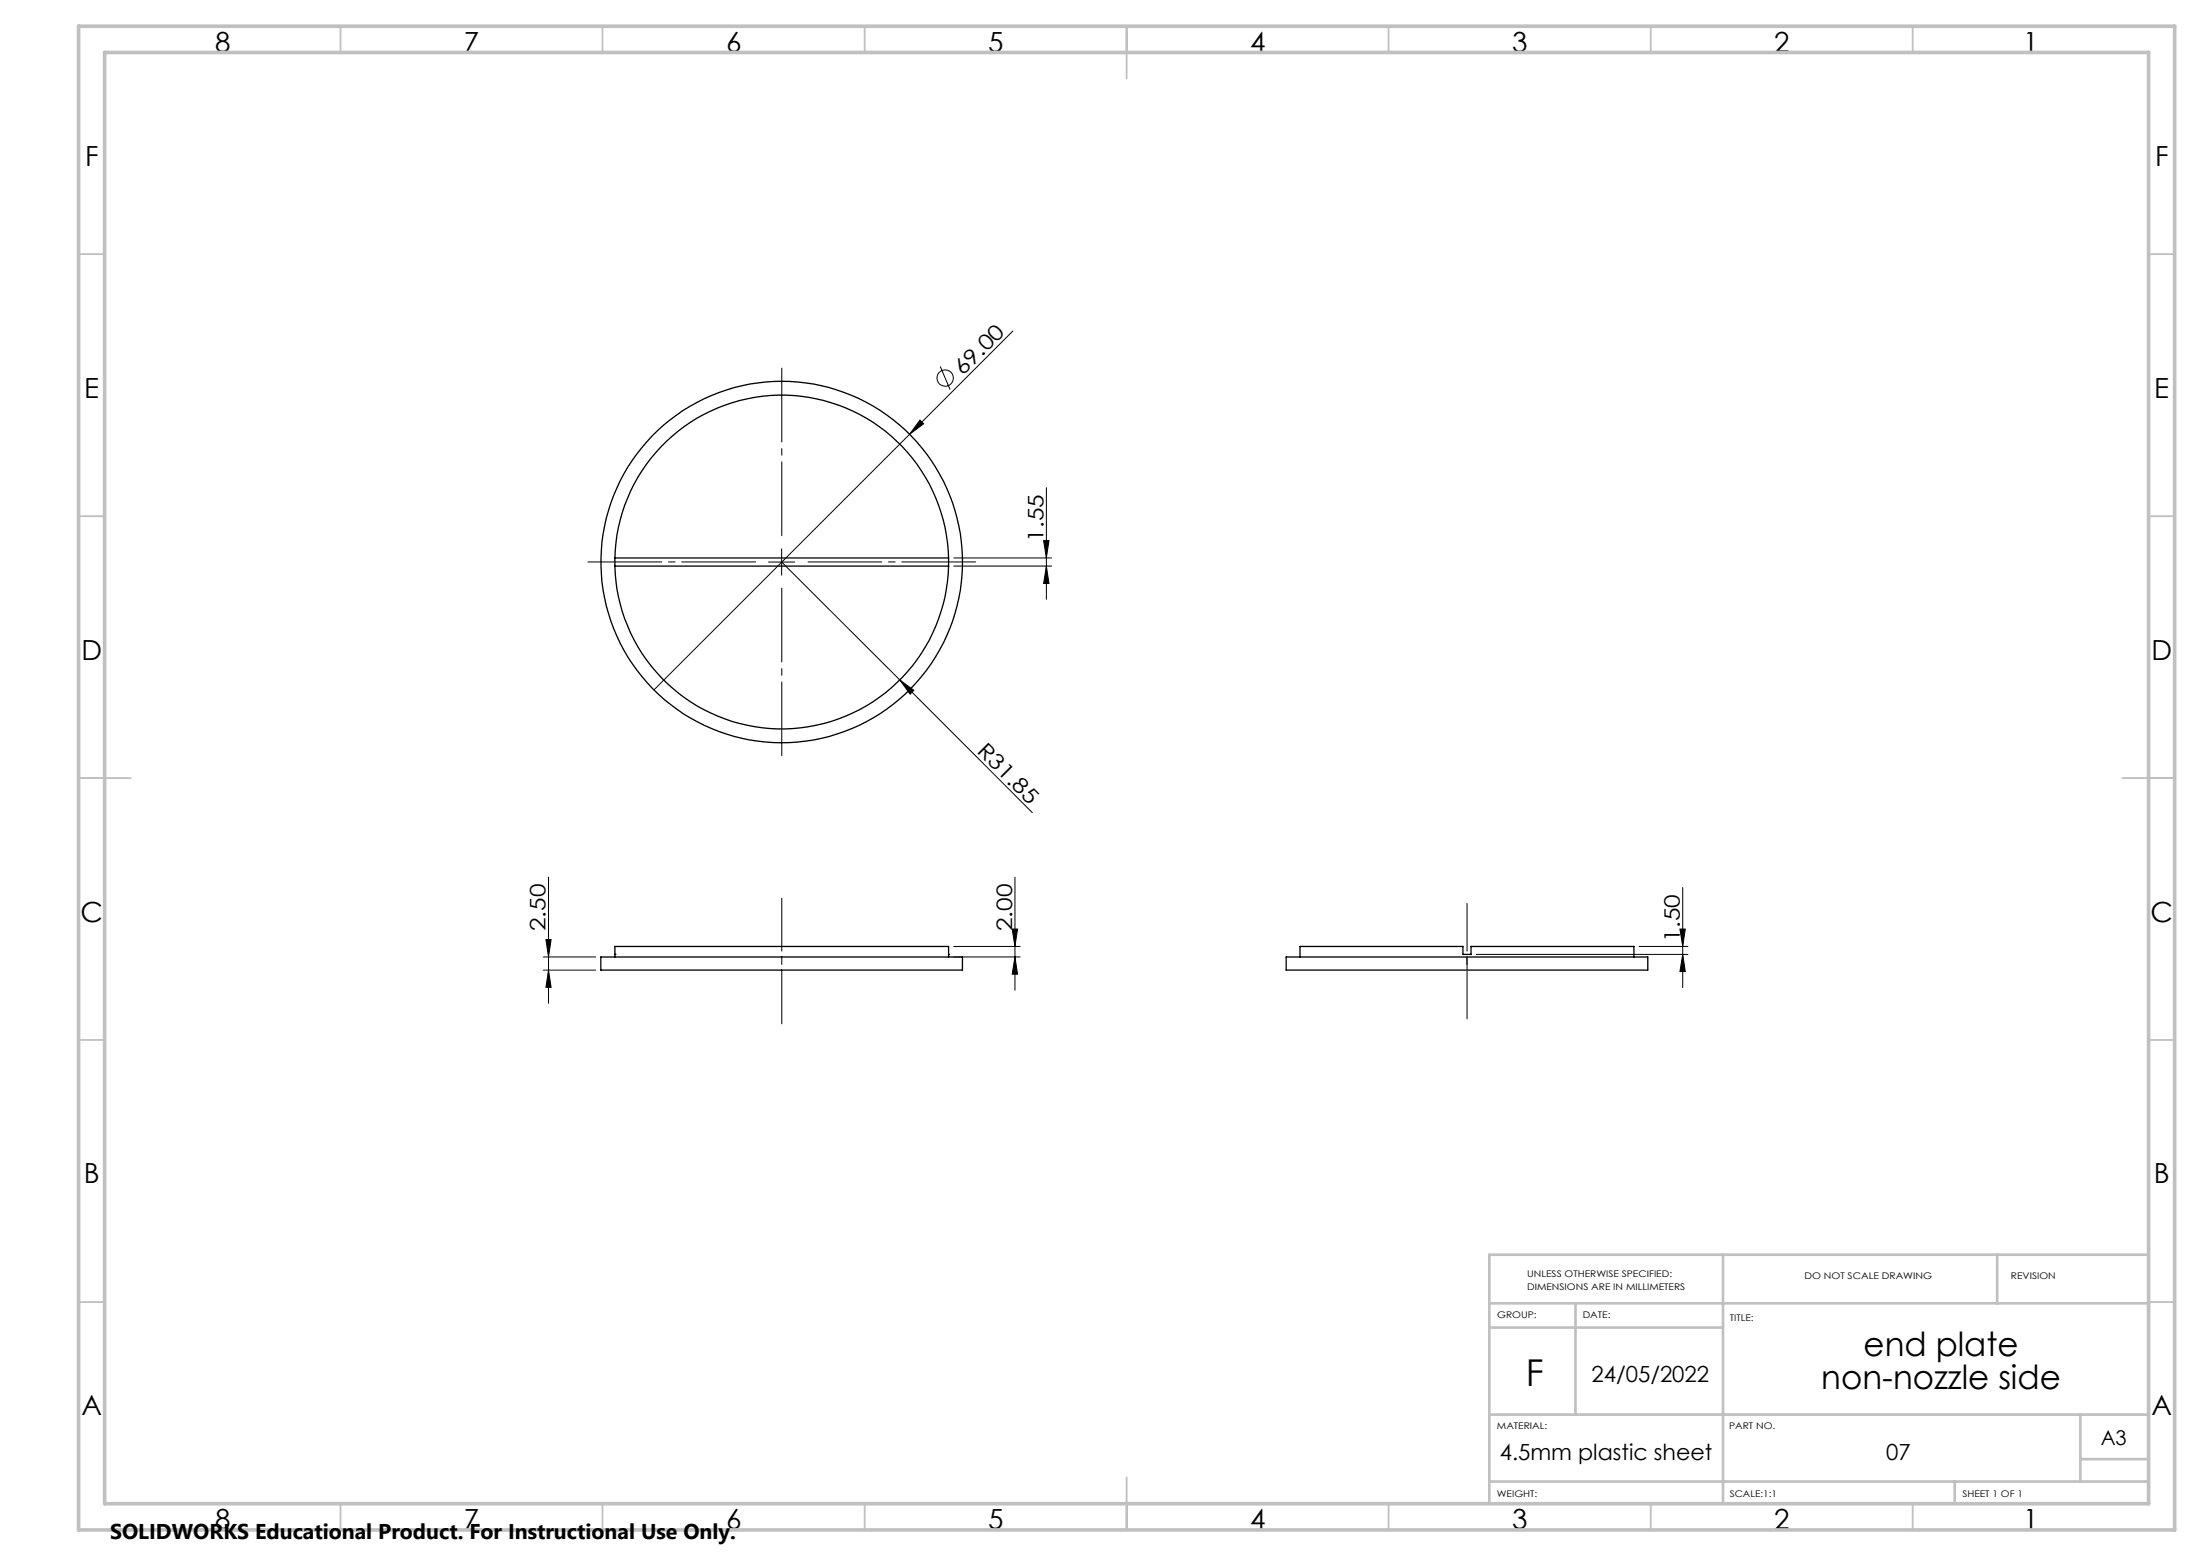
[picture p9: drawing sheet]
<svg xmlns="http://www.w3.org/2000/svg" width="420mm" height="297mm" viewBox="0 0 420 297" stroke-linecap="round" stroke-linejoin="round" font-family="sans-serif">
<g fill="none" stroke="#000" stroke-width=".19">
<path d="M179.4 70l1.9 4.4M193.3 63.2l-68.5 68.5M175.5 80.2l.7 .7-2.6 2zM199.7 93.1v21.3M146.6 107.3h5.1M149.2 104.8v5M149.2 107.3l22.5 22.5M182 106.5h18.7M182 108.1h18.7M199.1 103.2h1.1l-.5 3.3zM199.7 108.1l.5 3.3h-1.1zM171.7 129.8l2.7 2-.7 .7z"/>
<path d="M171.7 129.8l25.3 25.3M104.2 179.3h1l-.5 3.4zM104.7 167.4v24.1M193.1 177.3h1.1l-.5 3.4zM193.7 167.4v21.6M320.6 177.3h1l-.5 3.4zM321.1 169.4v19.1M103.7 182.7h10M103.7 185.2h10M104.7 185.2l.5 3.3h-1zM182 180.7h12.7M182 182.7h12.7"/>
<path d="M193.7 182.7l.5 3.2h-1.1zM281.7 182.2h40.4M312.8 180.7h9.3M321.1 182.2l.5 3.3h-1z"/>
<circle cx="180.4" cy="72.2" r="1.57"/>
</g>
<path d="M149.2 171.4v24" fill="none" stroke="#000" stroke-width=".19" stroke-dasharray="15.2 1.3 1.3 1.3" stroke-dashoffset="5.1"/>
<path d="M144.2 107.3h-32M149.2 102.3v-32M149.2 112.3v32M154.2 107.3h32" fill="none" stroke="#000" stroke-width=".19" stroke-dasharray="15.2 1.3 1.3 1.3" stroke-dashoffset="1.1"/>
<path d="M279.9 172.4v22.1" fill="none" stroke="#000" stroke-width=".19" stroke-dasharray="15.2 1.3 1.3 1.3" stroke-dashoffset="6.1"/>
<path d="M279.9 185.1v-2.5" fill="none" stroke="#000" stroke-width=".19" stroke-dasharray="15.2 1.3 1.3 1.3"/>
<g fill="none" stroke="#c0c0c0" stroke-width=".35">
<path d="M65 5v5M115 5v5M165 5v5M215 5v10M265 5v5M315 5v5M365 5v5M15 48.5h5M410 48.5h5M15 98.5h5M410 98.5h5M15 148.5h10"/>
<path d="M405 148.5h10M15 198.5h5M410 198.5h5M15 248.5h5M410 248.5h5M65 287v5M115 287v5M165 287v5M215 282v10M265 287v5M315 287v5M365 287v5"/>
</g>
<path d="M328.8 239.5v47.5M381.1 239.5v9.3M410 239.5h-125.8v47.5M284.2 248.8h125.8M284.2 253.4h44.6M300.6 248.8v21.2M284.6 270h125.4M397 270v12.8M397 278.5h13M284.2 282.8h125.8M373 282.8v4.2" fill="none" stroke="#c0c0c0" stroke-width=".5"/>
<path d="M15 5h400v287h-400zM20 10h390v277h-390z" fill="none" stroke="#c0c0c0" stroke-width=".7"/>
<g fill="#000">
<path d="M175.5 80.2l.7 .7-2.6 2zM171.7 129.8l2.7 2-.7 .7z"/>
<path d="M104.2 179.3h1l-.5 3.4zM104.7 185.2l.5 3.3h-1zM193.1 177.3h1.1l-.5 3.4zM193.7 182.7l.5 3.2h-1.1zM199.1 103.2h1.1l-.5 3.3zM199.7 108.1l.5 3.3h-1.1zM320.6 177.3h1l-.5 3.4zM321.1 182.2l.5 3.3h-1z"/>
</g>
<g fill="none" stroke="#000" stroke-width=".25">
<path d="M117.3 106.5a31.8 31.8 0 0 1 31.9-31.1 31.8 31.8 0 0 1 31.8 31.1M117.3 108.1a31.8 31.8 0 0 0 31.9 31 31.8 31.8 0 0 0 31.8-31M117.3 106.5v1.6M117.3 106.5h63.7M117.3 108.1h63.7M181 106.5v1.6M114.7 182.7h69v2.5h-69zM117.3 182.2h.1M117.3 182.7v-2h63.7v2M181 182.2h.1M245.4 182.7h69v2.5h-69zM248.1 182.7v-2h31.1v1.5h1.5v-1.5h31.1v2"/>
<circle cx="149.1" cy="107.3" r="34.5"/>
</g>
<text font-size="7.1" x="291.2" y="264.6">F</text>
<g font-size="6.3">
<text x="355.6" y="258.7">end plate</text>
<text x="347.5" y="265.1">non-nozzle side</text>
</g>
<g font-size="5.3">
<text x="41" y="9.9">8</text>
<text x="88.5" y="9.9">7</text>
<text x="138.5" y="9.9">6</text>
<text x="188.5" y="9.9">5</text>
<text x="238.5" y="9.9">4</text>
<text x="288.5" y="9.9">3</text>
<text x="338.5" y="9.9">2</text>
<text x="386" y="9.9">1</text>
<text x="16.2" y="31.7">F</text>
<text x="411.2" y="31.7">F</text>
<text x="16.1" y="75.9">E</text>
<text x="411.1" y="75.9">E</text>
<text x="15.5" y="125.9">D</text>
<text x="410.5" y="125.9">D</text>
<text x="15.4" y="175.9">C</text>
<text x="410.4" y="175.9">C</text>
<text x="16" y="225.9">B</text>
<text x="411" y="225.9">B</text>
<text x="15.5" y="270.2">A</text>
<text x="410.5" y="270.2">A</text>
<text x="41" y="291.9">8</text>
<text x="88.5" y="291.9">7</text>
<text x="138.5" y="291.9">6</text>
<text x="188.5" y="291.9">5</text>
<text x="238.5" y="291.9">4</text>
<text x="288.5" y="291.9">3</text>
<text x="338.5" y="291.9">2</text>
<text x="386" y="291.9">1</text>
</g>
<g font-size="4.2">
<text x="303.7" y="263.7">24/05/2022</text>
<text x="286.2" y="278.6">4.5mm plastic sheet</text>
<text x="359.9" y="278.6">07</text>
</g>
<g font-size="4.1">
<text x="183.7" y="71.8" transform="rotate(-45 183.7 71.8)">69.00</text>
<text x="199.1" y="103.4" transform="rotate(-90 199.1 103.4)">1.55</text>
<text x="186.3" y="143.5" transform="rotate(45 186.3 143.5)">R31.85</text>
<text x="104.1" y="177.7" transform="rotate(-90 104.1 177.7)">2.50</text>
<text x="193.1" y="177.7" transform="rotate(-90 193.1 177.7)">2.00</text>
<text x="320.5" y="179.7" transform="rotate(-90 320.5 179.7)">1.50</text>
<text x="21" y="293.7">SOLIDWORKS Educational Product. For Instructional Use Only.</text>
</g>
<text font-size="3.9" x="400.9" y="275.8">A3</text>
<g font-size="1.7">
<text x="291.4" y="243.7">UNLESS OTHERWISE SPECIFIED:</text>
<text x="344.3" y="244.1">DO NOT SCALE DRAWING</text>
<text x="383.7" y="244.1">REVISION</text>
<text x="285.7" y="251.5">GROUP:</text>
<text x="291.4" y="246.2">DIMENSIONS ARE IN MILLIMETERS</text>
<text x="302" y="251.5">DATE:</text>
<text x="330.1" y="252.1">TITLE:</text>
<text x="285.6" y="272.7">MATERIAL:</text>
<text x="330" y="272.7">PART NO.</text>
<text x="285.6" y="285.7">WEIGHT:</text>
<text x="330.1" y="285.8">SCALE:1:1</text>
<text x="374.5" y="285.8">SHEET 1 OF 1</text>
</g>
</svg>
